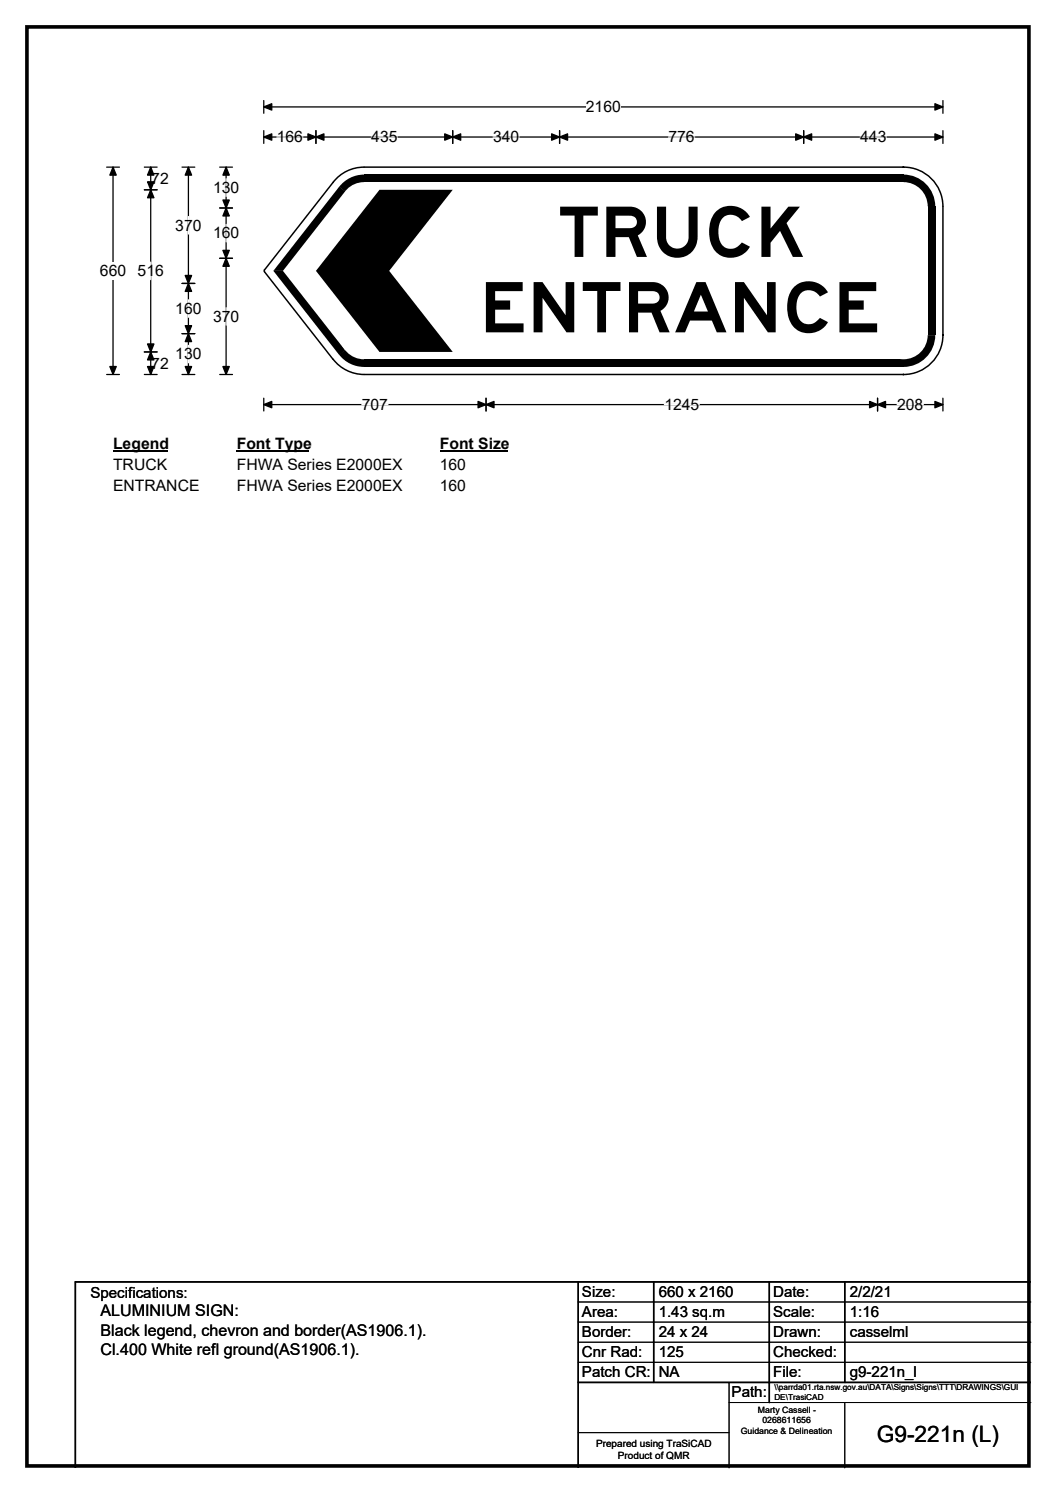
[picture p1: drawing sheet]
<svg xmlns="http://www.w3.org/2000/svg" width="210mm" height="297mm" viewBox="0 0 210 297" stroke-linecap="round" stroke-linejoin="round" font-family="sans-serif">
<path d="M5.4 5.4h199.2v286.3h-199.2z" fill="none" stroke="#000" stroke-width=".72"/>
<path d="M52.5 21.3h135M52.5 20v2.5M187.5 20v2.5" fill="none" stroke="#000" stroke-width=".25"/>
<path d="M52.5 21.3l1.5-.7v1.3zM185.9 20.6l1.6 .7-1.6 .6z" fill="#000" stroke="#000" stroke-width=".25"/>
<path d="M116.5 19.5h6.9v3.5h-6.9z" fill="#fff"/>
<g fill="none" stroke="#000" stroke-width=".25">
<path d="M21.2 33.3h2.5M22.5 33.3v41.2M52.5 27.3h135M52.5 26v2.5M62.8 26v2.5M90 26v2.5M111.3 26v2.5M159.8 26v2.5M187.5 26v2.5M21.2 74.5h2.5M52.5 79.2v2.6M96.6 79.2v2.6"/>
<path d="M174.5 79.2v2.6M187.5 79.2v2.6M52.5 80.5h135"/>
</g>
<g fill="#000" stroke="#000" stroke-width=".25">
<path d="M22.5 33.3l.6 1.5h-1.3zM52.5 27.3l1.5-.7v1.3zM62.8 27.3l1.6-.7v1.3zM61.2 26.6l1.6 .7-1.6 .6zM88.4 26.6l1.6 .7-1.6 .6zM90 27.3l1.6-.7v1.3zM109.7 26.6l1.6 .7-1.6 .6zM111.3 27.3l1.6-.7v1.3zM158.2 26.6l1.6 .7-1.6 .6zM159.8 27.3l1.6-.7v1.3zM185.9 26.6l1.6 .7-1.6 .6zM21.8 72.9h1.3l-.6 1.6z"/>
<path d="M52.5 80.5l1.5-.6v1.2zM96.6 80.5l1.6-.6v1.2zM95.1 79.9l1.5 .6-1.5 .6zM172.9 79.9l1.6 .6-1.6 .6zM174.5 80.5l1.6-.6v1.2zM185.9 79.9l1.6 .6-1.6 .6z"/>
</g>
<path d="M55 27.3h5.2M73.8 27.3h5.2M98 27.3h5.3M132.9 27.3h5.2M171 27.3h5.3M71.9 80.5h5.3M132.1 80.5h6.9M178.4 80.5h5.2" fill="none" stroke="#fff" stroke-width=".25"/>
<path d="M19.9 52.2h5.2v3.4h-5.2z" fill="#fff"/>
<g fill="none" stroke="#000" stroke-width=".25">
<path d="M28.7 37.8h2.5M28.7 33.3h2.5M30 33.3v41.2M36.2 33.3h2.5M37.5 33.3v41.2M43.7 33.3h2.5M45 33.3v41.2M36.2 56.4h2.5M43.7 41.4h2.5M43.7 51.4h2.5M28.7 70h2.5M28.7 74.5h2.5"/>
<path d="M36.2 74.5h2.5M36.2 66.4h2.5M43.7 74.5h2.5"/>
</g>
<g fill="#000" stroke="#000" stroke-width=".25">
<path d="M30 37.8l.6 1.5h-1.3zM30 33.3l.6 1.5h-1.3zM29.3 36.2h1.3l-.6 1.6zM37.5 33.3l.6 1.5h-1.3zM45 33.3l.6 1.5h-1.3zM37.5 56.4l.6 1.6h-1.3zM36.8 54.8h1.3l-.6 1.6zM45 41.4l.6 1.6h-1.3zM44.3 49.8h1.3l-.6 1.6zM44.3 39.8h1.3l-.6 1.6zM45 51.4l.6 1.6h-1.3zM29.3 68.4h1.3l-.6 1.6z"/>
<path d="M30 70l.6 1.6h-1.3zM29.3 72.9h1.3l-.6 1.6zM36.8 64.8h1.3l-.6 1.6zM37.5 66.4l.6 1.6h-1.3zM36.8 72.9h1.3l-.6 1.6zM44.3 72.9h1.3l-.6 1.6z"/>
</g>
<path d="M45 35.6v3.5M30 52.2v3.4M37.5 43.1v3.5M37.5 59.6v3.5M45 44.6v3.5M37.5 68.7v3.5M45 61.2v3.5" fill="none" stroke="#fff" stroke-width=".25"/>
<path d="M22.5 86.5h10.7v3.5h-10.7z" fill="#fff"/>
<path d="M22.5 89.8h10.7" fill="none" stroke="#000" stroke-width=".32"/>
<path d="M47.1 86.5h14.4v3.5h-14.4z" fill="#fff"/>
<path d="M47.1 89.8h14.4" fill="none" stroke="#000" stroke-width=".32"/>
<path d="M87.5 86.5h13.4v3.5h-13.4z" fill="#fff"/>
<path d="M87.5 89.8h13.4" fill="none" stroke="#000" stroke-width=".32"/>
<g fill="#fff">
<path d="M22.5 90.7h10.7v3.5h-10.7z"/>
<path d="M47.1 90.7h32.9v3.5h-32.9z"/>
<path d="M87.5 90.7h5.2v3.5h-5.2z"/>
<path d="M22.5 94.9h17.1v3.5h-17.1z"/>
<path d="M47.1 94.9h32.9v3.5h-32.9z"/>
<path d="M87.5 94.9h5.2v3.5h-5.2z"/>
</g>
<g fill="#fff">
<path d="M66.3 36.3l6.1-3h107.3l7.8 7.8v25.6l-7.8 7.8h-107.3l-6.1-3-13.7-17.4v-.4z" fill-rule="evenodd"/>
<circle cx="72.4" cy="41" r="7.8"/>
<circle cx="52.8" cy="53.9" r=".31"/>
<circle cx="72.4" cy="66.7" r="7.8"/>
<circle cx="179.7" cy="66.7" r="7.8"/>
<circle cx="179.7" cy="41" r="7.8"/>
</g>
<g fill="#000">
<path d="M72.4 34.8h107.3v1.5h-107.3z" fill-rule="evenodd"/>
<path d="M67.9 36.6a6.3 6.3 0 0 1 4.5-1.9v6.4l-5-3.9z" fill-rule="evenodd"/>
</g>
<circle cx="72.4" cy="41" r="4.8" fill="#fff"/>
<g fill="#000">
<path d="M67.5 37.1l1.1 1-12.3 15.8h-1.9zM54.4 53.9h1.9l12.3 15.8-1.1 .9z"/>
<path d="M67.4 70.5l5-3.8v6.3a6.3 6.3 0 0 1-5-2.5z" fill-rule="evenodd"/>
</g>
<circle cx="72.4" cy="66.7" r="4.8" fill="#fff"/>
<g fill="#000">
<path d="M179.7 66.7l6.3-.1a6.3 6.3 0 0 1-6.3 6.4z" fill-rule="evenodd"/>
<path d="M72.4 71.5h107.3v1.5h-107.3z" fill-rule="evenodd"/>
</g>
<circle cx="179.7" cy="66.7" r="4.8" fill="#fff"/>
<g fill="#000">
<path d="M179.7 34.7a6.3 6.3 0 0 1 6.3 6.3l-6.3 .1z" fill-rule="evenodd"/>
<path d="M184.5 41.1h1.5v25.6h-1.5z" fill-rule="evenodd"/>
</g>
<circle cx="179.7" cy="41" r="4.8" fill="#fff"/>
<g fill="none" stroke="#000" stroke-width=".3">
<path d="M72.4 33.3a7.7 7.7 0 0 0-6.1 3l-13.7 17.4v.4M72.4 33.3h107.3M179.7 33.3h-.1a7.8 7.8 0 0 1 7.9 7.7v25.7M52.6 54.1l13.7 17.4M66.3 71.5a7.8 7.8 0 0 0 6.1 3M72.4 74.5h107.3M187.5 66.7v-.1a7.8 7.8 0 0 1-7.9 7.9h.1M115 255v37M130 255v20M153 255v24M168 255v20M205 255h-190v37"/>
<path d="M115 275h90"/>
</g>
<path d="M75.5 37.8h14.5l-12.6 16.1 12.6 16.1h-14.5l-12.7-16.1z" fill-rule="evenodd" fill="#000"/>
<path d="M115 259h90M115 263h90M115 267h90M115 271h90M145 279h60M145 275v17M168 279v13M115 285h30" fill="none" stroke="#000" stroke-width=".2"/>
<g font-size="13.9">
<text x="111" y="51.1">TRUCK</text>
<text x="95.3" y="66.1">ENTRANCE</text>
</g>
<text font-size="4.5" x="174.3" y="286.9">G9-221n (L)</text>
<g font-size="3.2">
<text x="20" y="261.9">ALUMINIUM SIGN:</text>
<text x="20" y="265.7">Black legend, chevron and border(AS1906.1).</text>
<text x="20" y="269.6">Cl.400 White refl ground(AS1906.1).</text>
</g>
<g font-size="3.1">
<text x="116.5" y="22.3">2160</text>
<text x="55" y="28.3">166</text>
<text x="73.8" y="28.3">435</text>
<text x="98" y="28.3">340</text>
<text x="132.9" y="28.3">776</text>
<text x="171" y="28.3">443</text>
<text x="30.1" y="36.6">72</text>
<text x="42.4" y="38.4">130</text>
<text x="34.9" y="45.9">370</text>
<text x="42.4" y="47.4">160</text>
<text x="19.9" y="54.9">660</text>
<text x="27.4" y="54.9">516</text>
<text x="34.9" y="62.4">160</text>
<text x="42.4" y="64">370</text>
<text x="34.9" y="71.5">130</text>
<text x="30.1" y="73.3">72</text>
<text x="71.9" y="81.6">707</text>
<text x="132.1" y="81.6">1245</text>
<text x="178.4" y="81.6">208</text>
<text x="22.5" y="89.3">Legend</text>
<text x="47.1" y="89.3">Font Type</text>
<text x="87.5" y="89.3">Font Size</text>
<text x="22.5" y="93.5">TRUCK</text>
<text x="47.1" y="93.5">FHWA Series E2000EX</text>
<text x="87.5" y="93.5">160</text>
<text x="22.5" y="97.7">ENTRANCE</text>
<text x="47.1" y="97.7">FHWA Series E2000EX</text>
<text x="87.5" y="97.7">160</text>
</g>
<g font-size="3">
<text x="115.7" y="258">Size:</text>
<text x="131" y="258">660 x 2160</text>
<text x="153.7" y="258">Date:</text>
<text x="169" y="258">2/2/21</text>
<text x="18" y="258.2">Specifications:</text>
<text x="115.7" y="262">Area:</text>
<text x="131" y="262">1.43 sq.m</text>
<text x="153.7" y="262">Scale:</text>
<text x="169" y="262">1:16</text>
<text x="115.7" y="266">Border:</text>
<text x="115.7" y="270">Cnr Rad:</text>
<text x="131" y="266">24 x 24</text>
<text x="131" y="270">125</text>
<text x="153.7" y="266">Drawn:</text>
<text x="153.7" y="270">Checked:</text>
<text x="169" y="266">casselml</text>
<text x="115.7" y="274">Patch CR:</text>
<text x="131" y="274">NA</text>
<text x="153.7" y="274">File:</text>
<text x="169" y="274">g9-221n_l</text>
<text x="145.5" y="278">Path:</text>
</g>
<g font-size="2">
<text x="118.5" y="287.8">Prepared using TraSiCAD</text>
<text x="122.9" y="290.2">Product of QMR</text>
</g>
<g font-size="1.7">
<text x="150.7" y="281.1">Marty Cassell -</text>
<text x="147.3" y="285.2">Guidance &amp; Delineation</text>
<text x="151.6" y="283.1">0268611656</text>
</g>
<g font-size="1.6">
<text x="154" y="276.6">\\parrda01.rta.nsw.gov.au\DATA\Signs\Signs\TTT\DRAWINGS\GUI</text>
<text x="154" y="278.5">DE\TrasiCAD</text>
</g>
</svg>
